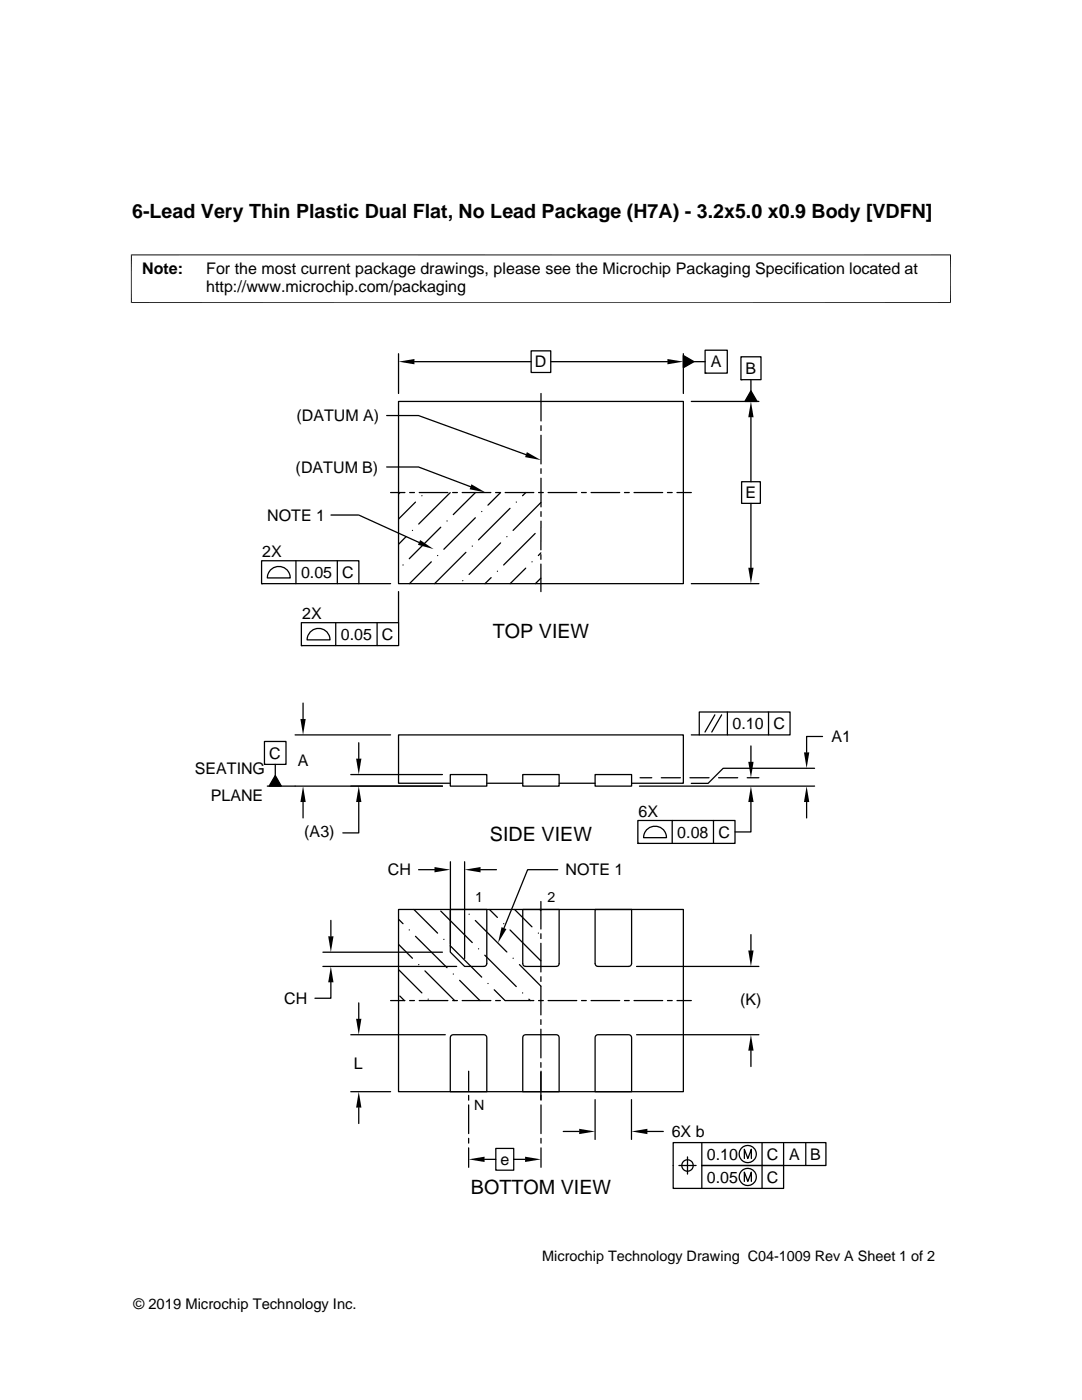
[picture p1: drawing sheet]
<svg xmlns="http://www.w3.org/2000/svg" width="216mm" height="279mm" viewBox="0 0 216 279" stroke-linecap="round" stroke-linejoin="round" font-family="sans-serif">
<g fill="none" stroke="#000" stroke-width=".25">
<path d="M79.5 70.6v7.9M82.7 72.2h23.3M106 70h3.9v4.3h-3.9zM107.9 78.5v5.5M109.9 72.2h23.3M136.4 71l2.1 1.2-2.1 1.2zM136.4 70.6v7.9M138.5 72.2h2.2M140.7 69.9h4.4v4.6h-4.4zM140.7 74.5h.1M147.8 71.2h4v4.6h-4zM147.8 75.8h.1"/>
<path d="M149.8 78l1.3 2.1h-2.5zM149.8 75.8v2.2M77.2 93.2h6.3l10.4 3.9M77.2 82.9h6.3l21.5 7.8M77.9 98.3h2.9M79.5 80.1h56.9v36.4h-56.9zM79.8 98.3l-.3 .3M81.7 98.3h1M83.7 98.3h5.7M84.2 98.9h.1M89.8 98.3l-6.3 6.3M90.3 98.3h1"/>
<path d="M92.2 98.3h5.7M94.9 98.3l-4.5 4.4M98.9 98.3h.9M99.9 98.3l-2.5 2.5M100.8 98.3h5.7M104.9 98.3l-.6 .6M107.5 98.3h.9M107.9 85v.9M107.9 86.9v5.7M107.9 93.5v1M107.9 95.4v5.8M109.4 98.3h5.7"/>
<path d="M116 98.3h1M117.9 98.3h5.8M124.6 98.3h1M126.5 98.3h5.7M133.2 98.3h.9M135.1 98.3h2.8M137.9 80.1h13.5M148 96.1h3.7v4.4h-3.7zM149.8 83.3v12.8M52.2 111.9h19.4v4.6h-19.4zM52.2 116.5h.1M54.1 113.6a2.28 2.28 0 0 1 2.5-.3 2.28 2.28 0 0 1 1.3 2h-4.6l.4-1.1z"/>
<path d="M59.1 111.9v4.6M66 102.8h5.6l12 5.5M67.3 111.9v4.6M71.6 116.5h6.3M79.5 118.1v6.2M80.4 112.8h.1M81 107.1l-1.5 1.5M82.3 105.9h.1M82.9 100.2l-3.4 3.4M86.1 112.1l-4.4 4.4M87.3 110.9h.1M87.9 105.2l-6.2 6.3"/>
<path d="M89.2 104h.1M92.3 115.9h.1M93 110.2l-6.3 6.3M94.2 109h.1M94.8 103.3l-6.2 6.3M96.1 102.1h.1M98 115.3l-1.2 1.2M99.3 114h.1M99.9 108.4l-6.3 6.2M101.1 107.1h.1M101.8 101.5l-6.3 6.2M103 100.2h.1"/>
<path d="M104.9 113.4l-3.1 3.1M106.2 112.1h.1M106.8 106.5l-6.3 6.3M107.9 110.7v.9M107.9 112.6v5.5M107.9 110.3l-.5 .6M107.9 100.3l-5.5 5.6M107.9 115.4l-1.1 1.1M107.9 102.1v1M107.9 104v5.7M137.9 116.5h13.5M149.8 100.5v12.8"/>
<path d="M60.1 124.3h19.4v4.5h-19.4zM60.1 128.8h.1M62.1 126a2.28 2.28 0 0 1 2.4-.4 2.28 2.28 0 0 1 1.3 2.1h-4.5l.3-1.2zM67 124.3v4.5M75.2 124.3v4.5M52.8 148h4.3v4.5h-4.3zM52.8 152.5h.1M54.9 152.5v2.3M54.9 154.8l1.2 2.1h-2.4zM58.9 146.7h19M60.5 140.3v3.2M70 154.6h18.3"/>
<path d="M71.6 148.2v3.2M88.3 156.9h-35M89.9 154.6h7.2v2.3h-7.2zM89.9 156.3h-10.4v-9.6h56.9v9.6h-10.4M97.1 156.3h7.2M104.3 154.6h7.3v2.3h-7.3zM111.6 156.3h7.1M118.7 154.6h7.3v2.3h-7.3zM127.6 156.9h34.9M127.7 155.2h2.3M132 155.2h3.8M137.7 155.2h3.8"/>
<path d="M137.9 146.7h1.6M139.5 142.1h18.1v4.6h-18.1zM142.6 142.7l-1.9 3.4M143.4 155.2h3.8M144 142.7l-2 3.4M145.1 142.1v4.6M149.1 155.2h2.3M149.8 148.9v3.1M153.4 142.1v4.6M162.5 153.3h-18.2l-3 3h-3.4M164.1 147h-3.1v3.2M60.5 160.1v3.1"/>
<path d="M71.6 160.1v6.1h-3.2M83.5 173.6h3.2M89.9 172v16.4M92.7 172v19.3M95.9 173.6h3.2M107.9 179.9v5.5M111.3 173.6h-6l-4.7 11.6M127.3 163.7h19.4v4.6h-19.4zM127.3 168.3h.1M129.2 165.5a2.29 2.29 0 0 1 2.4-.4 2.29 2.29 0 0 1 1.4 2.1h-4.6l.3-1.2zM134.1 163.7v4.6M142.4 163.7v4.6"/>
<path d="M149.8 160.1v5.9h-3.1M161 160.1v3.1M64.4 192.9h26.7M64.4 190h23.9M66 196v3.2h-3.2M66 183.7v3.2M77.9 199.7h2.9M79.5 181.5h56.9v36.4h-56.9zM79.5 193.5l4.7 4.7M79.5 188.5l2.8 2.7M79.5 183.5l.9 .8M79.8 198.8l.9 .9"/>
<path d="M81.7 185.6h.1M81.7 199.7h1M82.6 181.5l4.7 4.7M82.9 186.9l6.3 6.2M83.5 192.5h.1M83.7 199.7h5.7M84.8 193.8l5.9 5.9M85.4 199.4h.1M87.9 181.8l6.3 6.3M88.6 187.5h.1M89.8 188.7l6.3 6.3M89.9 181.5h7.2v10.8a.58 .58 0 0 1-.5 .6h-3.9l-2.8-2.9z"/>
<path d="M90.3 199.7h1M90.4 194.4h.1M91.7 195.6l4.1 4.1M92.2 199.7h5.7M93.6 182.5h.1M94.8 183.7l6.3 6.3M95.5 189.4h.1M96.7 190.6l6.3 6.3M97.4 196.3h.1M97.7 181.5l1.6 1.6M98.6 197.5l2.2 2.2M98.9 199.7h.9"/>
<path d="M100.5 184.3h.1M100.8 199.7h5.7M101.8 185.6l6.1 6.2M102.4 191.2h.1M102.7 181.5l3.5 3.5M103.7 192.5l4.2 4.3M104.3 198.2h.1M104.3 181.5h7.3v10.8a.54 .54 0 0 1-.6 .6h-6.1a.54 .54 0 0 1-.6-.6zM105.5 199.4l.3 .3M107.4 186.2h.1M107.5 199.7h.9M107.7 181.5l.2 .2"/>
<path d="M107.9 186.4v.9M107.9 188.3v5.7M107.9 194.9v1M107.9 196.8v5.7M109.4 199.7h5.7M116 199.7h1M117.9 199.7h5.8M118.7 181.5h7.3v10.8a.58 .58 0 0 1-.5 .6h-6.2a.58 .58 0 0 1-.6-.6zM124.6 199.7h1M126.5 199.7h5.7M127 192.9h24.4M133.2 199.7h.9"/>
<path d="M135.1 199.7h2.8M149.8 186.5v3.2M70 206.5h18.9M70 217.9h7.9M71.6 200.2v3.1M90 206.7l.4-.2h6.2a.58 .58 0 0 1 .5 .6v10.8h-7.2v-10.8zM93.5 213.8v3.9M93.5 218.6v1M104.5 206.7l.4-.2h6.1a.54 .54 0 0 1 .6 .6v10.8h-7.3v-10.8zM107.9 203.5v.9M107.9 205.4v5.7M107.9 212.1v.9"/>
<path d="M107.9 213.8v5.8M118.7 219.5v7.9M118.9 206.7l.4-.2h6.2a.58 .58 0 0 1 .5 .6v10.8h-7.3v-10.8zM126 219.5v7.9M127 206.5h24.4M149.8 209.7v3.2M71.6 221v3.2M93.5 220.5v5.7M93.5 227.2v.9M93.5 229.1v3.9M96.7 231.4h2.2M98.9 229.2h3.6v4.3h-3.6z"/>
<path d="M102.5 231.4h2.3M107.9 220.5v5.7M107.9 227.2v.9M107.9 229.1v3.9M112.4 225.8h3.2M129.2 225.8h3.2M135.5 232.6h3.4M137.2 230.9v3.4M140 228v4.6h16.4v4.6h-22.1v-9.2h30.5v4.6h-24.8v4.6M148.5 231.2v-1.8l.7 1.8 .7-1.8v1.8M148.5 235.8v-1.9l.7 1.9 .7-1.9v1.9M152.1 228v9.2"/>
<path d="M156.4 228v4.6M160.8 228v4.6"/>
<circle cx="137.2" cy="232.6" r="1.14"/>
<circle cx="149.2" cy="234.9" r="1.71"/>
<circle cx="149.2" cy="230.3" r="1.71"/>
</g>
<g fill="#000">
<path d="M79.5 72.2l3.2-.6v1.1zM133.2 71.6l3.2 .6-3.2 .5zM136.4 71l2.1 1.2-2.1 1.2zM94.1 96.6l2.8 1.7-3.2-.7zM105.1 90.2l2.8 1.6-3.1-.6zM149.8 80.1l.6 3.2h-1.1zM149.8 78l1.3 2.1h-2.5zM83.8 107.8l2.7 1.8-3.1-.9zM149.3 113.3h1.1l-.6 3.2zM54.9 154.8l1.2 2.1h-2.4zM59.9 143.5h1.1l-.5 3.2zM71.1 151.4h1l-.5 3.2z"/>
<path d="M149.3 152h1.1l-.6 3.2zM160.4 150.2h1.1l-.5 3.1zM60.5 156.9l.5 3.2h-1.1zM71.6 156.9l.5 3.2h-1zM86.7 173l3.2 .6-3.2 .5zM92.7 173.6l3.2-.6v1.1zM149.8 156.9l.6 3.2h-1.1zM161 156.9l.5 3.2h-1.1zM65.5 186.9h1l-.5 3.1zM66 192.9l.5 3.1h-1zM100.1 185l.9 .4-1.6 2.8zM149.3 189.7h1.1l-.6 3.2z"/>
<path d="M71.1 203.3h1l-.5 3.2zM149.8 206.5l.6 3.2h-1.1zM71.6 217.9l.5 3.1h-1zM93.5 231.4l3.2-.6v1.1zM104.8 230.8l3.1 .6-3.1 .5zM115.6 225.3l3.1 .5-3.1 .5zM126 225.8l3.2-.5v1z"/>
</g>
<path d="M26.1 50.9h163.7M26.2 50.8v9.7M189.7 50.8v9.7M26.1 60.4h163.7" fill="none" stroke="#000" stroke-width=".2"/>
<g font-size="3.9">
<text x="26.4" y="43.5">6-Lead Very Thin Plastic Dual Flat, No Lead Package (H7A) - 3.2x5.0 x0.9 Body [VDFN]</text>
<text x="98.3" y="127.4">TOP VIEW</text>
<text x="97.8" y="167.8">SIDE VIEW</text>
<text x="93.9" y="238.3">BOTTOM VIEW</text>
</g>
<g font-size="3.2">
<text x="28.4" y="54.6">Note:</text>
<text x="41.1" y="58.3">http://www.microchip.com/packaging</text>
<text x="41.1" y="54.6">For the most current package drawings, please see the Microchip Packaging Specification located at</text>
<text x="106.7" y="73.3">D</text>
<text x="141.8" y="73.3">A</text>
<text x="148.8" y="74.6">B</text>
<text x="59.1" y="84">(DATUM A)</text>
<text x="59" y="94.4">(DATUM B)</text>
<text x="148.7" y="99.4">E</text>
<text x="53.3" y="103.9">NOTE 1</text>
<text x="52.3" y="111.1">2X</text>
<text x="60.1" y="115.3">0.05</text>
<text x="68.3" y="115.3">C</text>
<text x="60.3" y="123.5">2X</text>
<text x="68" y="127.7">0.05</text>
<text x="76.2" y="127.7">C</text>
<text x="146.2" y="145.5">0.10</text>
<text x="154.3" y="145.5">C</text>
<text x="165.9" y="148.1">A1</text>
<text x="38.9" y="154.4">SEATING</text>
<text x="53.7" y="151.4">C</text>
<text x="59.4" y="152.9">A</text>
<text x="42.1" y="159.9">PLANE</text>
<text x="60.7" y="167">(A3)</text>
<text x="127.4" y="163">6X</text>
<text x="135.1" y="167.2">0.08</text>
<text x="143.4" y="167.2">C</text>
<text x="77.4" y="174.7">CH</text>
<text x="112.8" y="174.7">NOTE 1</text>
<text x="56.7" y="200.3">CH</text>
<text x="147.7" y="200.5">(K)</text>
<text x="70.6" y="213.3">L</text>
<text x="134" y="226.9">6X b</text>
<text x="99.8" y="232.5">e</text>
<text x="141.1" y="231.5">0.10</text>
<text x="153" y="231.5">C</text>
<text x="157.5" y="231.5">A</text>
<text x="161.7" y="231.5">B</text>
<text x="141.1" y="236">0.05</text>
<text x="153" y="236">C</text>
</g>
<g font-size="2.9">
<text x="108.2" y="251.7">Microchip Technology Drawing C04-1009 Rev A Sheet 1 of 2</text>
<text x="26.6" y="261.3">© 2019 Microchip Technology Inc.</text>
</g>
<g font-size="2.8">
<text x="94.8" y="179.9">1</text>
<text x="109.3" y="179.9">2</text>
<text x="94.6" y="221.5">N</text>
</g>
</svg>
